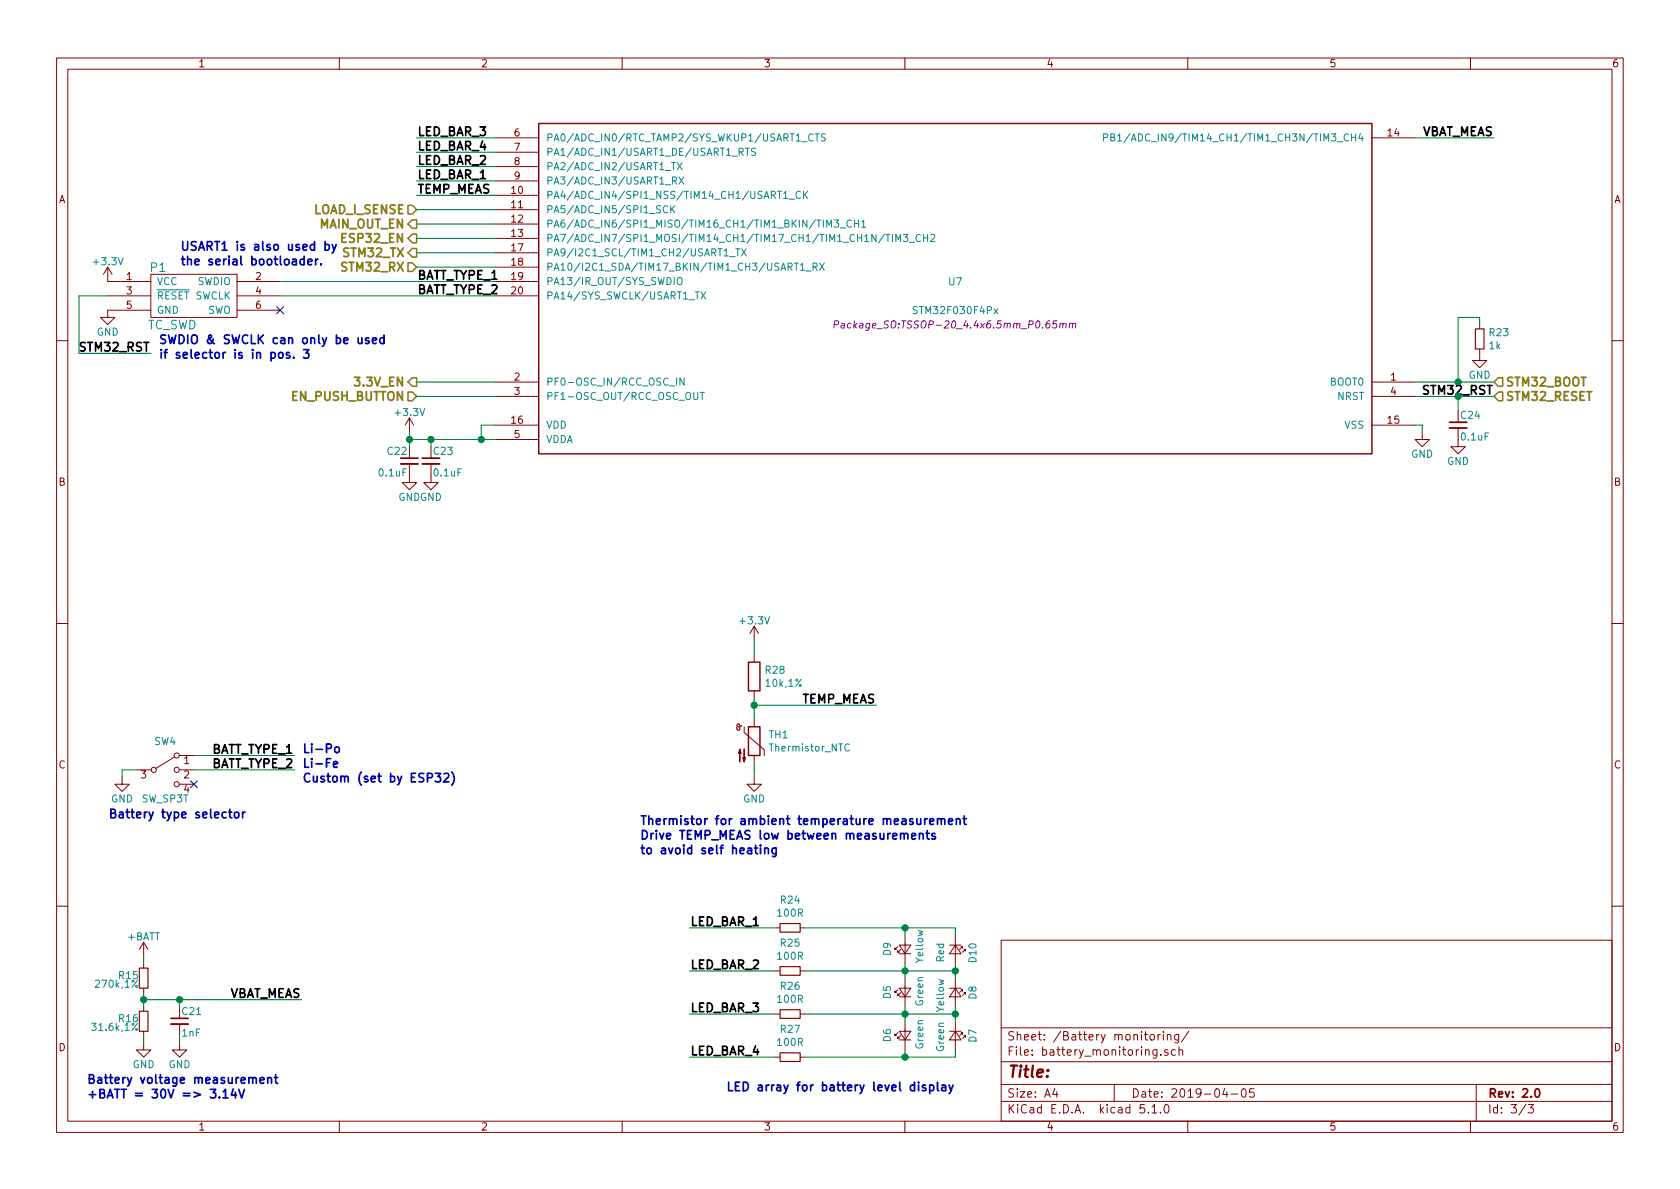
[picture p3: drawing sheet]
EESchema Schematic File Version 4
LIBS:KXKM_audio_battery_module-cache
EELAYER 29 0
EELAYER END
$Descr A4 11693 8268
encoding utf-8
Sheet 3 3
Title ""
Date "2019-04-05"
Rev "2.0"
Comp ""
Comment1 ""
Comment2 ""
Comment3 ""
Comment4 ""
$EndDescr
$Comp
L KXKM_audio_battery_module-rescue:STM32F030F4Px U7
U 1 1
P 6650 2050
F 0 "U7" H 6650 2150 50  0000 C CNN
F 1 "STM32F030F4Px" H 6650 1950 50  0000 C CNN
F 2 "Package_SO:TSSOP-20_4.4x6.5mm_P0.65mm" H 6650 1850 50  0000 C CIN
F 3 "" H 6650 2050 50  0000 C CNN
	1    6650 2050
	1    0    0    -1  
$EndComp
$Comp
L KXKM_audio_battery_module-rescue:SW_SP3T SW4
U 1 1
P 1150 5350
F 0 "SW4" H 1150 5550 50  0000 C CNN
F 1 "SW_SP3T" H 1150 5150 50  0000 C CNN
F 2 "Button_Switch_SMD:SW_SP3T_PCM13" H 525 5525 50  0001 C CNN
F 3 "" H 525 5525 50  0001 C CNN
	1    1150 5350
	1    0    0    -1  
$EndComp
$Comp
L KXKM_audio_battery_module-rescue:TC_SWD P1
U 1 1
P 1350 2050
F 0 "P1" H 1100 2250 60  0000 C CNN
F 1 "TC_SWD" H 1200 1850 60  0000 C CNN
F 2 "Connector:Tag-Connect_TC2030-IDC-NL_2x03_P1.27mm_Vertical" H 1350 2050 60  0001 C CNN
F 3 "" H 1350 2050 60  0000 C CNN
	1    1350 2050
	1    0    0    -1  
$EndComp
Text Notes 750  5700 0    60   ~ 12
Battery type selector
Text HLabel 2900 1550 0    60   Output ~ 12
MAIN_OUT_EN
Text HLabel 2900 2650 0    60   Output ~ 12
3.3V_EN
Text HLabel 2900 2750 0    60   Input ~ 12
EN_PUSH_BUTTON
Text HLabel 2900 1650 0    60   Output ~ 12
ESP32_EN
$Comp
L KXKM_audio_battery_module-rescue:C_Small C23
U 1 1
P 3000 3200
F 0 "C23" H 3010 3270 50  0000 L CNN
F 1 "0.1uF" H 3010 3120 50  0000 L CNN
F 2 "Capacitor_SMD:C_0603_1608Metric" H 3000 3200 50  0001 C CNN
F 3 "" H 3000 3200 50  0001 C CNN
	1    3000 3200
	1    0    0    -1  
$EndComp
$Comp
L KXKM_audio_battery_module-rescue:C_Small C22
U 1 1
P 2850 3200
F 0 "C22" H 2860 3270 50  0000 L CNN
F 1 "0.1uF" H 2860 3120 50  0000 L CNN
F 2 "Capacitor_SMD:C_0603_1608Metric" H 2850 3200 50  0001 C CNN
F 3 "" H 2850 3200 50  0001 C CNN
	1    2850 3200
	-1   0    0    -1  
$EndComp
$Comp
L KXKM_audio_battery_module-rescue:+3.3V #PWR084
U 1 1
P 2850 3000
F 0 "#PWR084" H 2850 2850 50  0001 C CNN
F 1 "+3.3V" H 2850 3140 50  0000 C CNN
F 2 "" H 2850 3000 50  0001 C CNN
F 3 "" H 2850 3000 50  0001 C CNN
	1    2850 3000
	1    0    0    -1  
$EndComp
Wire Wire Line
	2850 3000 2850 3050
Wire Wire Line
	2850 3050 3000 3050
Wire Wire Line
	3000 3050 3000 3100
Connection ~ 2850 3050
Connection ~ 3000 3050
Wire Wire Line
	3350 3050 3350 2950
Wire Wire Line
	3350 2950 3450 2950
Connection ~ 3350 3050
$Comp
L KXKM_audio_battery_module-rescue:GND #PWR085
U 1 1
P 2850 3300
F 0 "#PWR085" H 2850 3050 50  0001 C CNN
F 1 "GND" H 2850 3150 50  0000 C CNN
F 2 "" H 2850 3300 50  0001 C CNN
F 3 "" H 2850 3300 50  0001 C CNN
	1    2850 3300
	1    0    0    -1  
$EndComp
$Comp
L KXKM_audio_battery_module-rescue:GND #PWR086
U 1 1
P 3000 3300
F 0 "#PWR086" H 3000 3050 50  0001 C CNN
F 1 "GND" H 3000 3150 50  0000 C CNN
F 2 "" H 3000 3300 50  0001 C CNN
F 3 "" H 3000 3300 50  0001 C CNN
	1    3000 3300
	1    0    0    -1  
$EndComp
$Comp
L KXKM_audio_battery_module-rescue:GND #PWR087
U 1 1
P 9900 3000
F 0 "#PWR087" H 9900 2750 50  0001 C CNN
F 1 "GND" H 9900 2850 50  0000 C CNN
F 2 "" H 9900 3000 50  0001 C CNN
F 3 "" H 9900 3000 50  0001 C CNN
	1    9900 3000
	1    0    0    -1  
$EndComp
Wire Wire Line
	9900 3000 9900 2950
Wire Wire Line
	9900 2950 9850 2950
Text Notes 1250 1850 0    60   ~ 12
USART1 is also used by\nthe serial bootloader.
$Comp
L KXKM_audio_battery_module-rescue:+BATT #PWR088
U 1 1
P 1000 6650
F 0 "#PWR088" H 1000 6500 50  0001 C CNN
F 1 "+BATT" H 1000 6790 50  0000 C CNN
F 2 "" H 1000 6650 50  0001 C CNN
F 3 "" H 1000 6650 50  0001 C CNN
	1    1000 6650
	1    0    0    -1  
$EndComp
Text Notes 600  7650 0    60   ~ 12
Battery voltage measurement\n+BATT = 30V => 3.14V
$Comp
L KXKM_audio_battery_module-rescue:GND #PWR089
U 1 1
P 1000 7250
F 0 "#PWR089" H 1000 7000 50  0001 C CNN
F 1 "GND" H 1000 7100 50  0000 C CNN
F 2 "" H 1000 7250 50  0001 C CNN
F 3 "" H 1000 7250 50  0001 C CNN
	1    1000 7250
	1    0    0    -1  
$EndComp
$Comp
L KXKM_audio_battery_module-rescue:R_Small R15
U 1 1
P 1000 6800
F 0 "R15" H 1030 6820 50  0000 L CNN
F 1 "270k,1%" H 1030 6760 50  0000 L CNN
F 2 "Resistor_SMD:R_0603_1608Metric" H 1000 6800 50  0001 C CNN
F 3 "" H 1000 6800 50  0001 C CNN
	1    1000 6800
	-1   0    0    -1  
$EndComp
$Comp
L KXKM_audio_battery_module-rescue:R_Small R16
U 1 1
P 1000 7100
F 0 "R16" H 1030 7120 50  0000 L CNN
F 1 "31.6k,1%" H 1030 7060 50  0000 L CNN
F 2 "Resistor_SMD:R_0603_1608Metric" H 1000 7100 50  0001 C CNN
F 3 "" H 1000 7100 50  0001 C CNN
	1    1000 7100
	-1   0    0    -1  
$EndComp
Wire Wire Line
	1000 7250 1000 7200
Wire Wire Line
	1000 6900 1000 6950
Wire Wire Line
	1000 6650 1000 6700
Wire Wire Line
	1000 6950 1250 6950
Connection ~ 1000 6950
Text Label 2100 6950 2    60   ~ 12
VBAT_MEAS
$Comp
L KXKM_audio_battery_module-rescue:C_Small C21
U 1 1
P 1250 7100
F 0 "C21" H 1260 7170 50  0000 L CNN
F 1 "1nF" H 1260 7020 50  0000 L CNN
F 2 "Capacitor_SMD:C_0603_1608Metric" H 1250 7100 50  0001 C CNN
F 3 "" H 1250 7100 50  0001 C CNN
	1    1250 7100
	1    0    0    -1  
$EndComp
$Comp
L KXKM_audio_battery_module-rescue:GND #PWR090
U 1 1
P 1250 7250
F 0 "#PWR090" H 1250 7000 50  0001 C CNN
F 1 "GND" H 1250 7100 50  0000 C CNN
F 2 "" H 1250 7250 50  0001 C CNN
F 3 "" H 1250 7250 50  0001 C CNN
	1    1250 7250
	1    0    0    -1  
$EndComp
Wire Wire Line
	1250 7250 1250 7200
Wire Wire Line
	1250 7000 1250 6950
Connection ~ 1250 6950
Text HLabel 2900 1850 0    60   Input ~ 12
STM32_RX
Text HLabel 2900 1750 0    60   Output ~ 12
STM32_TX
Text HLabel 10400 2750 2    60   Input ~ 12
STM32_RESET
Text HLabel 10400 2650 2    60   Input ~ 12
STM32_BOOT
Wire Wire Line
	2900 1850 3450 1850
Wire Wire Line
	3450 1750 2900 1750
Text Notes 5050 7600 0    60   ~ 12
LED array for battery level display
Wire Wire Line
	5400 6450 4800 6450
Wire Wire Line
	5400 6750 4800 6750
Wire Wire Line
	5400 7050 4800 7050
Wire Wire Line
	5400 7350 4800 7350
Text Label 4800 6450 0    60   ~ 12
LED_BAR_1
Text Label 4800 6750 0    60   ~ 12
LED_BAR_2
Text Label 4800 7050 0    60   ~ 12
LED_BAR_3
Text Label 4800 7350 0    60   ~ 12
LED_BAR_4
$Comp
L KXKM_audio_battery_module-rescue:GND #PWR091
U 1 1
P 850 5400
F 0 "#PWR091" H 850 5150 50  0001 C CNN
F 1 "GND" H 850 5250 50  0000 C CNN
F 2 "" H 850 5400 50  0001 C CNN
F 3 "" H 850 5400 50  0001 C CNN
	1    850  5400
	1    0    0    -1  
$EndComp
Wire Wire Line
	850  5400 850  5350
Wire Wire Line
	850  5350 950  5350
NoConn ~ 1350 5450
Wire Wire Line
	1350 5250 2050 5250
Wire Wire Line
	1350 5350 2050 5350
Text Label 2050 5250 2    60   ~ 12
BATT_TYPE_1
Text Label 2050 5350 2    60   ~ 12
BATT_TYPE_2
Text Label 2900 1950 0    60   ~ 12
BATT_TYPE_1
Text Label 2900 2050 0    60   ~ 12
BATT_TYPE_2
Text Label 10400 950  2    60   ~ 12
VBAT_MEAS
Text Label 2900 1250 0    60   ~ 12
LED_BAR_1
Text Label 2900 1150 0    60   ~ 12
LED_BAR_2
Text Label 2900 950  0    60   ~ 12
LED_BAR_3
Text Label 2900 1050 0    60   ~ 12
LED_BAR_4
Wire Wire Line
	2900 1350 3450 1350
Wire Wire Line
	2900 950  3450 950 
Wire Wire Line
	2900 1050 3450 1050
Wire Wire Line
	2900 1150 3450 1150
Wire Wire Line
	2900 1250 3450 1250
Wire Wire Line
	10400 950  9850 950 
Wire Wire Line
	1950 2050 3450 2050
Wire Wire Line
	1950 1950 3450 1950
Text Notes 1100 2500 0    60   ~ 12
SWDIO & SWCLK can only be used\nif selector is in pos. 3
NoConn ~ 1950 2150
$Comp
L KXKM_audio_battery_module-rescue:GND #PWR092
U 1 1
P 750 2150
F 0 "#PWR092" H 750 1900 50  0001 C CNN
F 1 "GND" H 750 2000 50  0000 C CNN
F 2 "" H 750 2150 50  0001 C CNN
F 3 "" H 750 2150 50  0001 C CNN
	1    750  2150
	1    0    0    -1  
$EndComp
$Comp
L KXKM_audio_battery_module-rescue:+3.3V #PWR093
U 1 1
P 750 1950
F 0 "#PWR093" H 750 1800 50  0001 C CNN
F 1 "+3.3V" H 750 2090 50  0000 C CNN
F 2 "" H 750 1950 50  0001 C CNN
F 3 "" H 750 1950 50  0001 C CNN
	1    750  1950
	1    0    0    -1  
$EndComp
Wire Wire Line
	750  2050 550  2050
Wire Wire Line
	550  2050 550  2450
Wire Wire Line
	550  2450 1050 2450
Text Label 1050 2450 2    60   ~ 12
STM32_RST
Wire Wire Line
	9850 2650 10150 2650
Wire Wire Line
	9850 2750 10150 2750
Text Label 10400 2750 2    60   ~ 12
STM32_RST
Wire Wire Line
	2900 1550 3450 1550
Wire Wire Line
	2900 1650 3450 1650
Wire Wire Line
	2900 2650 3450 2650
Text Notes 2100 5450 0    60   ~ 12
Li-Po\nLi-Fe\nCustom (set by ESP32)
$Comp
L KXKM_audio_battery_module-rescue:GND #PWR094
U 1 1
P 10300 2450
F 0 "#PWR094" H 10300 2200 50  0001 C CNN
F 1 "GND" H 10300 2300 50  0000 C CNN
F 2 "" H 10300 2450 50  0001 C CNN
F 3 "" H 10300 2450 50  0001 C CNN
	1    10300 2450
	1    0    0    -1  
$EndComp
Wire Wire Line
	10150 2650 10150 2200
Wire Wire Line
	10150 2200 10300 2200
Wire Wire Line
	10300 2200 10300 2250
Connection ~ 10150 2650
$Comp
L KXKM_audio_battery_module-rescue:C_Small C24
U 1 1
P 10150 2950
F 0 "C24" H 10160 3020 50  0000 L CNN
F 1 "0.1uF" H 10160 2870 50  0000 L CNN
F 2 "Capacitor_SMD:C_0603_1608Metric" H 10150 2950 50  0001 C CNN
F 3 "" H 10150 2950 50  0001 C CNN
	1    10150 2950
	1    0    0    -1  
$EndComp
$Comp
L KXKM_audio_battery_module-rescue:GND #PWR095
U 1 1
P 10150 3050
F 0 "#PWR095" H 10150 2800 50  0001 C CNN
F 1 "GND" H 10150 2900 50  0000 C CNN
F 2 "" H 10150 3050 50  0001 C CNN
F 3 "" H 10150 3050 50  0001 C CNN
	1    10150 3050
	1    0    0    -1  
$EndComp
Wire Wire Line
	10150 2850 10150 2750
Connection ~ 10150 2750
Text HLabel 2900 1450 0    60   Input ~ 12
LOAD_I_SENSE
Wire Wire Line
	2900 1450 3450 1450
$Comp
L KXKM_audio_battery_module-rescue:LED_Small D5
U 1 1
P 6300 6900
F 0 "D5" H 6250 7025 50  0000 L CNN
F 1 "Green" H 6200 6800 50  0000 L CNN
F 2 "LED_SMD:LED_0603_1608Metric" V 6300 6900 50  0001 C CNN
F 3 "" V 6300 6900 50  0001 C CNN
	1    6300 6900
	0    -1   -1   0   
$EndComp
$Comp
L KXKM_audio_battery_module-rescue:LED_Small D10
U 1 1
P 6650 6600
F 0 "D10" H 6600 6725 50  0000 L CNN
F 1 "Red" H 6600 6500 50  0000 L CNN
F 2 "LED_SMD:LED_0603_1608Metric" V 6650 6600 50  0001 C CNN
F 3 "" V 6650 6600 50  0001 C CNN
	1    6650 6600
	0    1    1    0   
$EndComp
$Comp
L KXKM_audio_battery_module-rescue:LED_Small D6
U 1 1
P 6300 7200
F 0 "D6" H 6250 7325 50  0000 L CNN
F 1 "Green" H 6200 7100 50  0000 L CNN
F 2 "LED_SMD:LED_0603_1608Metric" V 6300 7200 50  0001 C CNN
F 3 "" V 6300 7200 50  0001 C CNN
	1    6300 7200
	0    -1   -1   0   
$EndComp
$Comp
L KXKM_audio_battery_module-rescue:LED_Small D7
U 1 1
P 6650 7200
F 0 "D7" H 6600 7325 50  0000 L CNN
F 1 "Green" H 6550 7100 50  0000 L CNN
F 2 "LED_SMD:LED_0603_1608Metric" V 6650 7200 50  0001 C CNN
F 3 "" V 6650 7200 50  0001 C CNN
	1    6650 7200
	0    1    1    0   
$EndComp
$Comp
L KXKM_audio_battery_module-rescue:LED_Small D9
U 1 1
P 6300 6600
F 0 "D9" H 6250 6725 50  0000 L CNN
F 1 "Yellow" H 6200 6500 50  0000 L CNN
F 2 "LED_SMD:LED_0603_1608Metric" V 6300 6600 50  0001 C CNN
F 3 "" V 6300 6600 50  0001 C CNN
	1    6300 6600
	0    -1   -1   0   
$EndComp
$Comp
L KXKM_audio_battery_module-rescue:LED_Small D8
U 1 1
P 6650 6900
F 0 "D8" H 6600 7025 50  0000 L CNN
F 1 "Yellow" H 6550 6800 50  0000 L CNN
F 2 "LED_SMD:LED_0603_1608Metric" V 6650 6900 50  0001 C CNN
F 3 "" V 6650 6900 50  0001 C CNN
	1    6650 6900
	0    1    1    0   
$EndComp
Wire Wire Line
	6300 6700 6300 6750
Connection ~ 6300 6750
Wire Wire Line
	6650 6700 6650 6750
Connection ~ 6650 6750
Wire Wire Line
	6300 6450 6300 6500
Wire Wire Line
	6650 6450 6650 6500
Connection ~ 6300 6450
Wire Wire Line
	6300 7000 6300 7050
Connection ~ 6300 7050
Wire Wire Line
	6650 7000 6650 7050
Connection ~ 6650 7050
Wire Wire Line
	6300 7350 6300 7300
Wire Wire Line
	6650 7350 6650 7300
Connection ~ 6300 7350
Wire Wire Line
	2850 3050 2850 3100
Wire Wire Line
	3000 3050 3350 3050
Wire Wire Line
	3350 3050 3450 3050
Wire Wire Line
	1000 6950 1000 7000
Wire Wire Line
	1250 6950 2100 6950
Wire Wire Line
	10150 2650 10400 2650
Wire Wire Line
	10150 2750 10400 2750
Wire Wire Line
	6300 6750 6650 6750
Wire Wire Line
	6300 6750 6300 6800
Wire Wire Line
	6650 6750 6650 6800
Wire Wire Line
	6300 6450 6650 6450
Wire Wire Line
	6300 7050 6650 7050
Wire Wire Line
	6300 7050 6300 7100
Wire Wire Line
	6650 7050 6650 7100
Wire Wire Line
	6300 7350 6650 7350
$Comp
L Device:R_Small R23
U 1 1
P 10300 2350
F 0 "R23" H 10359 2396 50  0000 L CNN
F 1 "1k" H 10359 2305 50  0000 L CNN
F 2 "Resistor_SMD:R_0603_1608Metric" H 10300 2350 50  0001 C CNN
F 3 "~" H 10300 2350 50  0001 C CNN
	1    10300 2350
	1    0    0    -1  
$EndComp
$Comp
L Device:R_Small R24
U 1 1
P 5500 6450
F 0 "R24" V 5304 6450 50  0000 C CNN
F 1 "100R" V 5395 6450 50  0000 C CNN
F 2 "Resistor_SMD:R_0603_1608Metric" H 5500 6450 50  0001 C CNN
F 3 "~" H 5500 6450 50  0001 C CNN
	1    5500 6450
	0    1    1    0   
$EndComp
$Comp
L Device:R_Small R25
U 1 1
P 5500 6750
F 0 "R25" V 5304 6750 50  0000 C CNN
F 1 "100R" V 5395 6750 50  0000 C CNN
F 2 "Resistor_SMD:R_0603_1608Metric" H 5500 6750 50  0001 C CNN
F 3 "~" H 5500 6750 50  0001 C CNN
	1    5500 6750
	0    1    1    0   
$EndComp
$Comp
L Device:R_Small R26
U 1 1
P 5500 7050
F 0 "R26" V 5304 7050 50  0000 C CNN
F 1 "100R" V 5395 7050 50  0000 C CNN
F 2 "Resistor_SMD:R_0603_1608Metric" H 5500 7050 50  0001 C CNN
F 3 "~" H 5500 7050 50  0001 C CNN
	1    5500 7050
	0    1    1    0   
$EndComp
$Comp
L Device:R_Small R27
U 1 1
P 5500 7350
F 0 "R27" V 5304 7350 50  0000 C CNN
F 1 "100R" V 5395 7350 50  0000 C CNN
F 2 "Resistor_SMD:R_0603_1608Metric" H 5500 7350 50  0001 C CNN
F 3 "~" H 5500 7350 50  0001 C CNN
	1    5500 7350
	0    1    1    0   
$EndComp
Wire Wire Line
	5600 7350 6300 7350
Wire Wire Line
	5600 7050 6300 7050
Wire Wire Line
	5600 6750 6300 6750
Wire Wire Line
	5600 6450 6300 6450
Wire Wire Line
	2900 2750 3450 2750
Text Label 2900 1350 0    60   ~ 12
TEMP_MEAS
$Comp
L Device:Thermistor_NTC TH1
U 1 1
P 5250 5150
F 0 "TH1" H 5348 5196 50  0000 L CNN
F 1 "Thermistor_NTC" H 5348 5105 50  0000 L CNN
F 2 "Resistor_SMD:R_0603_1608Metric" H 5250 5200 50  0001 C CNN
F 3 "~" H 5250 5200 50  0001 C CNN
	1    5250 5150
	1    0    0    -1  
$EndComp
$Comp
L Device:R R28
U 1 1
P 5250 4700
F 0 "R28" H 5320 4746 50  0000 L CNN
F 1 "10k,1%" H 5320 4655 50  0000 L CNN
F 2 "Resistor_SMD:R_0603_1608Metric" V 5180 4700 50  0001 C CNN
F 3 "~" H 5250 4700 50  0001 C CNN
	1    5250 4700
	1    0    0    -1  
$EndComp
$Comp
L KXKM_audio_battery_module-rescue:+3.3V #PWR0124
U 1 1
P 5250 4450
F 0 "#PWR0124" H 5250 4300 50  0001 C CNN
F 1 "+3.3V" H 5250 4590 50  0000 C CNN
F 2 "" H 5250 4450 50  0001 C CNN
F 3 "" H 5250 4450 50  0001 C CNN
	1    5250 4450
	1    0    0    -1  
$EndComp
Wire Wire Line
	5250 4450 5250 4550
$Comp
L KXKM_audio_battery_module-rescue:GND #PWR0125
U 1 1
P 5250 5400
F 0 "#PWR0125" H 5250 5150 50  0001 C CNN
F 1 "GND" H 5250 5250 50  0000 C CNN
F 2 "" H 5250 5400 50  0001 C CNN
F 3 "" H 5250 5400 50  0001 C CNN
	1    5250 5400
	1    0    0    -1  
$EndComp
Wire Wire Line
	5250 5400 5250 5300
Wire Wire Line
	5250 4850 5250 4900
Wire Wire Line
	5250 4900 6100 4900
Connection ~ 5250 4900
Wire Wire Line
	5250 4900 5250 5000
Text Label 6100 4900 2    60   ~ 12
TEMP_MEAS
Text Notes 4450 5950 0    60   ~ 12
Thermistor for ambient temperature measurement\nDrive TEMP_MEAS low between measurements\nto avoid self heating
$EndSCHEMATC
